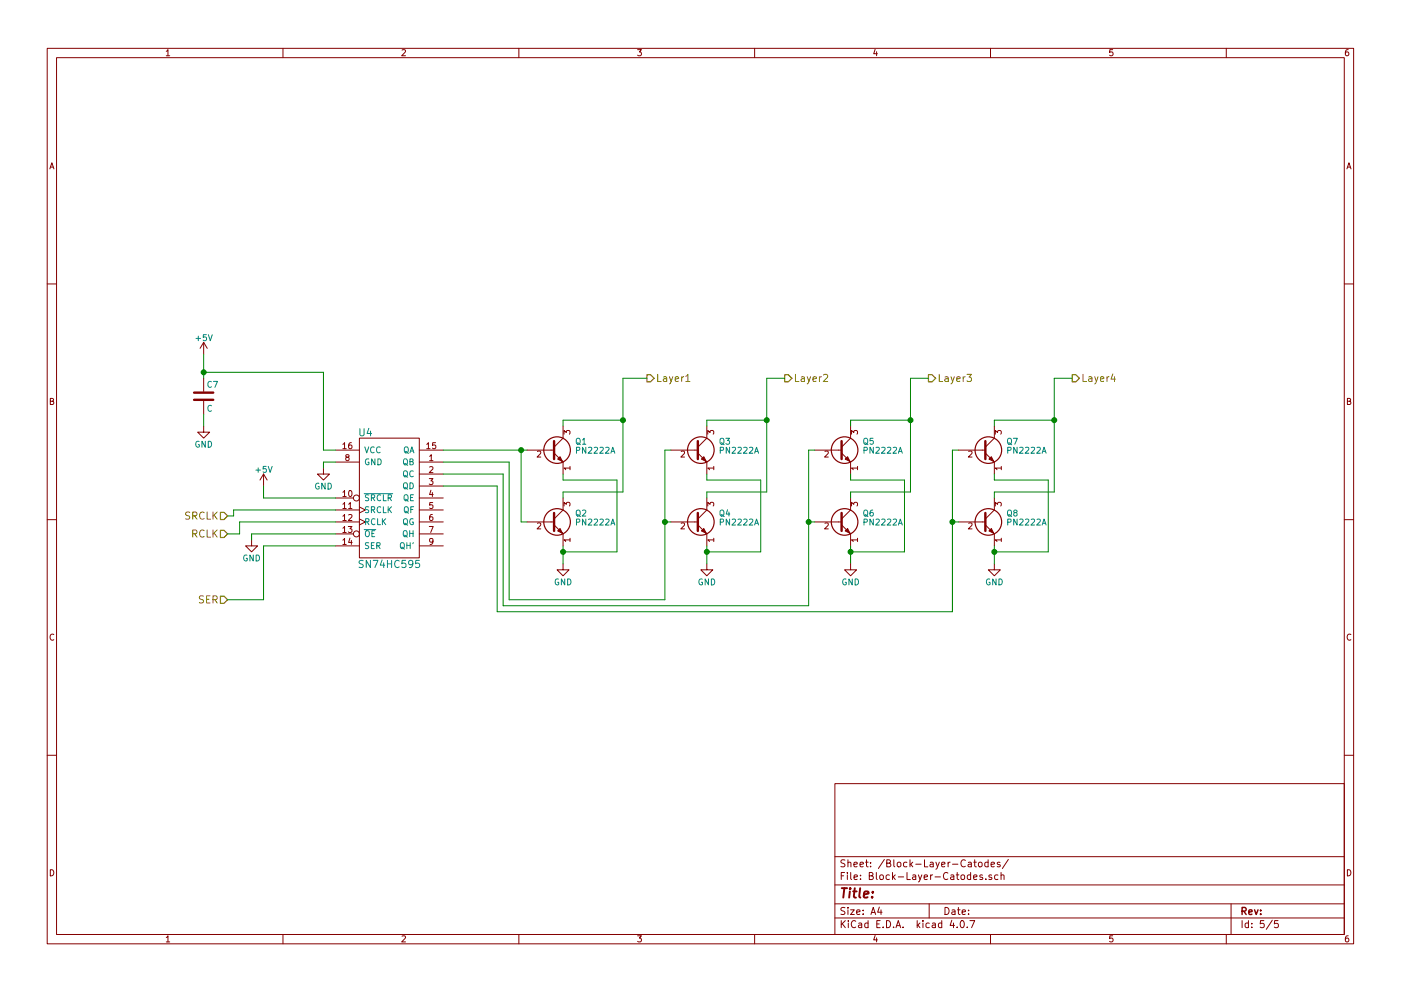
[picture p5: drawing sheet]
EESchema Schematic File Version 2
LIBS:power
LIBS:device
LIBS:switches
LIBS:relays
LIBS:motors
LIBS:transistors
LIBS:conn
LIBS:linear
LIBS:regul
LIBS:74xx
LIBS:cmos4000
LIBS:adc-dac
LIBS:memory
LIBS:xilinx
LIBS:microcontrollers
LIBS:dsp
LIBS:microchip
LIBS:analog_switches
LIBS:motorola
LIBS:texas
LIBS:intel
LIBS:audio
LIBS:interface
LIBS:digital-audio
LIBS:philips
LIBS:display
LIBS:cypress
LIBS:siliconi
LIBS:opto
LIBS:atmel
LIBS:contrib
LIBS:valves
LIBS:alex-library
LIBS:Cube-4x4x4-64_leds-cache
EELAYER 25 0
EELAYER END
$Descr A4 11693 8268
encoding utf-8
Sheet 5 5
Title ""
Date ""
Rev ""
Comp ""
Comment1 ""
Comment2 ""
Comment3 ""
Comment4 ""
$EndDescr
$Comp
L SN74HC595 U4
U 1 1
P 3250 4150
F 0 "U4" H 3050 4700 60  0000 C CNN
F 1 "SN74HC595" H 3250 3600 60  0000 C CNN
F 2 "" H 3600 4050 60  0001 C CNN
F 3 "" H 3600 4050 60  0001 C CNN
	1    3250 4150
	1    0    0    -1  
$EndComp
$Comp
L C C7
U 1 1
P 1700 3300
F 0 "C7" H 1725 3400 50  0000 L CNN
F 1 "C" H 1725 3200 50  0000 L CNN
F 2 "" H 1738 3150 50  0001 C CNN
F 3 "" H 1700 3300 50  0001 C CNN
	1    1700 3300
	1    0    0    -1  
$EndComp
$Comp
L GND #PWR23
U 1 1
P 1700 3550
F 0 "#PWR23" H 1700 3300 50  0001 C CNN
F 1 "GND" H 1700 3400 50  0000 C CNN
F 2 "" H 1700 3550 50  0001 C CNN
F 3 "" H 1700 3550 50  0001 C CNN
	1    1700 3550
	1    0    0    -1  
$EndComp
$Comp
L +5V #PWR22
U 1 1
P 1700 2950
F 0 "#PWR22" H 1700 2800 50  0001 C CNN
F 1 "+5V" H 1700 3090 50  0000 C CNN
F 2 "" H 1700 2950 50  0001 C CNN
F 3 "" H 1700 2950 50  0001 C CNN
	1    1700 2950
	1    0    0    -1  
$EndComp
$Comp
L GND #PWR26
U 1 1
P 2700 3900
F 0 "#PWR26" H 2700 3650 50  0001 C CNN
F 1 "GND" H 2700 3750 50  0000 C CNN
F 2 "" H 2700 3900 50  0001 C CNN
F 3 "" H 2700 3900 50  0001 C CNN
	1    2700 3900
	1    0    0    -1  
$EndComp
Text HLabel 1900 4300 0    60   Input ~ 0
SRCLK
Text HLabel 1900 4450 0    60   Input ~ 0
RCLK
Text HLabel 1900 5000 0    60   Input ~ 0
SER
Text HLabel 5400 3150 2    60   Output ~ 0
Layer1
Text HLabel 6550 3150 2    60   Output ~ 0
Layer2
Text HLabel 7750 3150 2    60   Output ~ 0
Layer3
Text HLabel 8950 3150 2    60   Output ~ 0
Layer4
$Comp
L GND #PWR24
U 1 1
P 2100 4500
F 0 "#PWR24" H 2100 4250 50  0001 C CNN
F 1 "GND" H 2100 4350 50  0000 C CNN
F 2 "" H 2100 4500 50  0001 C CNN
F 3 "" H 2100 4500 50  0001 C CNN
	1    2100 4500
	1    0    0    -1  
$EndComp
$Comp
L +5V #PWR25
U 1 1
P 2200 4050
F 0 "#PWR25" H 2200 3900 50  0001 C CNN
F 1 "+5V" H 2200 4190 50  0000 C CNN
F 2 "" H 2200 4050 50  0001 C CNN
F 3 "" H 2200 4050 50  0001 C CNN
	1    2200 4050
	1    0    0    -1  
$EndComp
$Comp
L PN2222A Q2
U 1 1
P 4600 4350
F 0 "Q2" H 4800 4425 50  0000 L CNN
F 1 "PN2222A" H 4800 4350 50  0000 L CNN
F 2 "TO_SOT_Packages_THT:TO-92_Molded_Narrow" H 4800 4275 50  0001 L CIN
F 3 "" H 4600 4350 50  0001 L CNN
	1    4600 4350
	1    0    0    -1  
$EndComp
$Comp
L PN2222A Q1
U 1 1
P 4600 3750
F 0 "Q1" H 4800 3825 50  0000 L CNN
F 1 "PN2222A" H 4800 3750 50  0000 L CNN
F 2 "TO_SOT_Packages_THT:TO-92_Molded_Narrow" H 4800 3675 50  0001 L CIN
F 3 "" H 4600 3750 50  0001 L CNN
	1    4600 3750
	1    0    0    -1  
$EndComp
$Comp
L PN2222A Q4
U 1 1
P 5800 4350
F 0 "Q4" H 6000 4425 50  0000 L CNN
F 1 "PN2222A" H 6000 4350 50  0000 L CNN
F 2 "TO_SOT_Packages_THT:TO-92_Molded_Narrow" H 6000 4275 50  0001 L CIN
F 3 "" H 5800 4350 50  0001 L CNN
	1    5800 4350
	1    0    0    -1  
$EndComp
$Comp
L PN2222A Q3
U 1 1
P 5800 3750
F 0 "Q3" H 6000 3825 50  0000 L CNN
F 1 "PN2222A" H 6000 3750 50  0000 L CNN
F 2 "TO_SOT_Packages_THT:TO-92_Molded_Narrow" H 6000 3675 50  0001 L CIN
F 3 "" H 5800 3750 50  0001 L CNN
	1    5800 3750
	1    0    0    -1  
$EndComp
$Comp
L PN2222A Q6
U 1 1
P 7000 4350
F 0 "Q6" H 7200 4425 50  0000 L CNN
F 1 "PN2222A" H 7200 4350 50  0000 L CNN
F 2 "TO_SOT_Packages_THT:TO-92_Molded_Narrow" H 7200 4275 50  0001 L CIN
F 3 "" H 7000 4350 50  0001 L CNN
	1    7000 4350
	1    0    0    -1  
$EndComp
$Comp
L PN2222A Q5
U 1 1
P 7000 3750
F 0 "Q5" H 7200 3825 50  0000 L CNN
F 1 "PN2222A" H 7200 3750 50  0000 L CNN
F 2 "TO_SOT_Packages_THT:TO-92_Molded_Narrow" H 7200 3675 50  0001 L CIN
F 3 "" H 7000 3750 50  0001 L CNN
	1    7000 3750
	1    0    0    -1  
$EndComp
$Comp
L PN2222A Q8
U 1 1
P 8200 4350
F 0 "Q8" H 8400 4425 50  0000 L CNN
F 1 "PN2222A" H 8400 4350 50  0000 L CNN
F 2 "TO_SOT_Packages_THT:TO-92_Molded_Narrow" H 8400 4275 50  0001 L CIN
F 3 "" H 8200 4350 50  0001 L CNN
	1    8200 4350
	1    0    0    -1  
$EndComp
$Comp
L PN2222A Q7
U 1 1
P 8200 3750
F 0 "Q7" H 8400 3825 50  0000 L CNN
F 1 "PN2222A" H 8400 3750 50  0000 L CNN
F 2 "TO_SOT_Packages_THT:TO-92_Molded_Narrow" H 8400 3675 50  0001 L CIN
F 3 "" H 8200 3750 50  0001 L CNN
	1    8200 3750
	1    0    0    -1  
$EndComp
$Comp
L GND #PWR27
U 1 1
P 4700 4700
F 0 "#PWR27" H 4700 4450 50  0001 C CNN
F 1 "GND" H 4700 4550 50  0000 C CNN
F 2 "" H 4700 4700 50  0001 C CNN
F 3 "" H 4700 4700 50  0001 C CNN
	1    4700 4700
	1    0    0    -1  
$EndComp
$Comp
L GND #PWR28
U 1 1
P 5900 4700
F 0 "#PWR28" H 5900 4450 50  0001 C CNN
F 1 "GND" H 5900 4550 50  0000 C CNN
F 2 "" H 5900 4700 50  0001 C CNN
F 3 "" H 5900 4700 50  0001 C CNN
	1    5900 4700
	1    0    0    -1  
$EndComp
Wire Wire Line
	1700 2950 1700 3150
Wire Wire Line
	1700 3100 2700 3100
Wire Wire Line
	2700 3100 2700 3750
Wire Wire Line
	2700 3750 2800 3750
Wire Wire Line
	1700 3450 1700 3550
Connection ~ 1700 3100
Wire Wire Line
	2800 3850 2700 3850
Wire Wire Line
	2700 3850 2700 3900
Wire Wire Line
	1900 4300 1950 4300
Wire Wire Line
	1950 4300 1950 4250
Wire Wire Line
	1950 4250 2800 4250
Wire Wire Line
	1900 4450 2000 4450
Wire Wire Line
	2000 4450 2000 4350
Wire Wire Line
	2000 4350 2800 4350
Wire Wire Line
	2800 4450 2100 4450
Wire Wire Line
	2100 4450 2100 4500
Wire Wire Line
	2800 4550 2200 4550
Wire Wire Line
	2200 4550 2200 5000
Wire Wire Line
	2200 5000 1900 5000
Wire Wire Line
	2200 4050 2200 4150
Wire Wire Line
	2200 4150 2800 4150
Wire Wire Line
	3700 3750 4400 3750
Wire Wire Line
	4400 4350 4350 4350
Wire Wire Line
	4350 4350 4350 3750
Connection ~ 4350 3750
Wire Wire Line
	4700 3950 4700 4000
Wire Wire Line
	4700 4000 5150 4000
Wire Wire Line
	5150 4000 5150 4600
Wire Wire Line
	5150 4600 4700 4600
Wire Wire Line
	4700 4550 4700 4700
Connection ~ 4700 4600
Wire Wire Line
	4700 4150 4700 4100
Wire Wire Line
	4700 4100 5200 4100
Wire Wire Line
	5200 4100 5200 3150
Wire Wire Line
	5200 3500 4700 3500
Wire Wire Line
	4700 3500 4700 3550
Wire Wire Line
	5200 3150 5400 3150
Connection ~ 5200 3500
Wire Wire Line
	3700 3850 4250 3850
Wire Wire Line
	4250 3850 4250 5000
Wire Wire Line
	4250 5000 5550 5000
Wire Wire Line
	5550 5000 5550 3750
Wire Wire Line
	5550 3750 5600 3750
Wire Wire Line
	5550 4350 5600 4350
Connection ~ 5550 4350
Wire Wire Line
	5900 3950 5900 4000
Wire Wire Line
	5900 4000 6350 4000
Wire Wire Line
	6350 4000 6350 4600
Wire Wire Line
	6350 4600 5900 4600
Wire Wire Line
	5900 4550 5900 4700
Connection ~ 5900 4600
Wire Wire Line
	5900 4150 5900 4100
Wire Wire Line
	5900 4100 6400 4100
Wire Wire Line
	6400 4100 6400 3150
Wire Wire Line
	6400 3500 5900 3500
Wire Wire Line
	5900 3500 5900 3550
Wire Wire Line
	6400 3150 6550 3150
Connection ~ 6400 3500
Wire Wire Line
	3700 3950 4200 3950
Wire Wire Line
	4200 3950 4200 5050
Wire Wire Line
	4200 5050 6750 5050
Wire Wire Line
	6750 5050 6750 3750
Wire Wire Line
	6750 3750 6800 3750
Wire Wire Line
	6750 4350 6800 4350
Connection ~ 6750 4350
Wire Wire Line
	7100 4550 7100 4700
Wire Wire Line
	7100 4600 7550 4600
Wire Wire Line
	7550 4600 7550 4000
Wire Wire Line
	7550 4000 7100 4000
Wire Wire Line
	7100 4000 7100 3950
$Comp
L GND #PWR29
U 1 1
P 7100 4700
F 0 "#PWR29" H 7100 4450 50  0001 C CNN
F 1 "GND" H 7100 4550 50  0000 C CNN
F 2 "" H 7100 4700 50  0001 C CNN
F 3 "" H 7100 4700 50  0001 C CNN
	1    7100 4700
	1    0    0    -1  
$EndComp
Connection ~ 7100 4600
Wire Wire Line
	7100 3550 7100 3500
Wire Wire Line
	7100 3500 7600 3500
Wire Wire Line
	7600 3150 7600 4100
Wire Wire Line
	7600 4100 7100 4100
Wire Wire Line
	7100 4100 7100 4150
Wire Wire Line
	7750 3150 7600 3150
Connection ~ 7600 3500
Wire Wire Line
	3700 4050 4150 4050
Wire Wire Line
	4150 4050 4150 5100
Wire Wire Line
	4150 5100 7950 5100
Wire Wire Line
	7950 5100 7950 3750
Wire Wire Line
	7950 3750 8000 3750
Wire Wire Line
	8000 4350 7950 4350
Connection ~ 7950 4350
$Comp
L GND #PWR30
U 1 1
P 8300 4700
F 0 "#PWR30" H 8300 4450 50  0001 C CNN
F 1 "GND" H 8300 4550 50  0000 C CNN
F 2 "" H 8300 4700 50  0001 C CNN
F 3 "" H 8300 4700 50  0001 C CNN
	1    8300 4700
	1    0    0    -1  
$EndComp
Wire Wire Line
	8300 4550 8300 4700
Wire Wire Line
	8300 3950 8300 4000
Wire Wire Line
	8300 4000 8750 4000
Wire Wire Line
	8750 4000 8750 4600
Wire Wire Line
	8750 4600 8300 4600
Connection ~ 8300 4600
Wire Wire Line
	8300 4150 8300 4100
Wire Wire Line
	8800 4100 8300 4100
Wire Wire Line
	8800 3150 8800 4100
Wire Wire Line
	8800 3500 8300 3500
Wire Wire Line
	8300 3500 8300 3550
Wire Wire Line
	8950 3150 8800 3150
Connection ~ 8800 3500
$EndSCHEMATC
